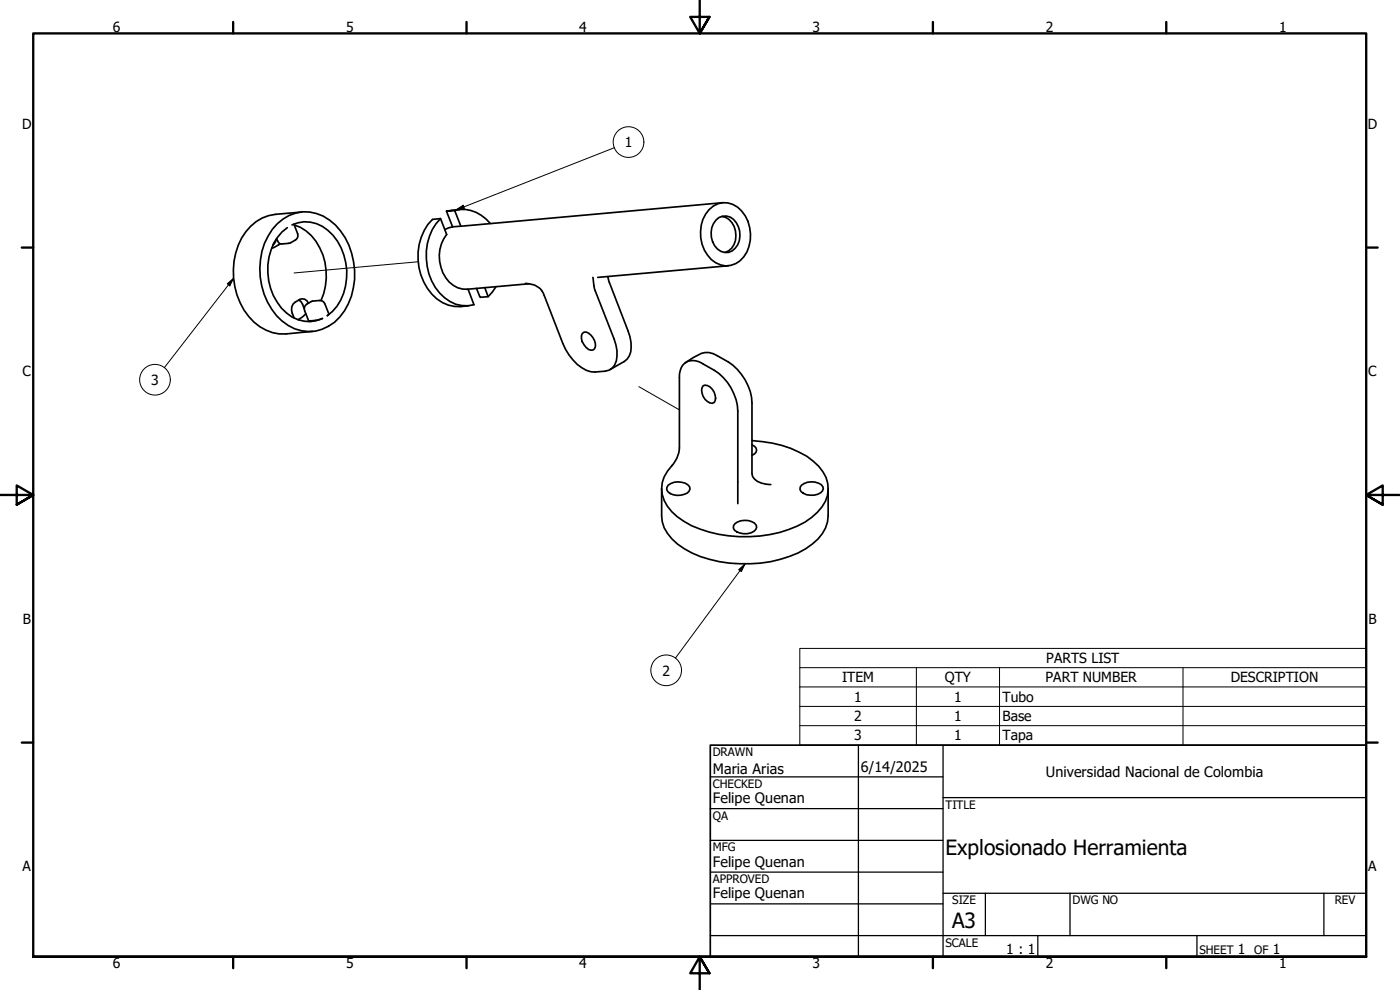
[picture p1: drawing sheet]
<svg xmlns="http://www.w3.org/2000/svg" width="420mm" height="297mm" viewBox="0 0 420 297" stroke-linecap="round" stroke-linejoin="round" font-family="sans-serif">
<!-- layer: Tweak Trail (ANSI) -->
<path d="M125.5 78.5l-37.2 3.4M191.7 116l12.2 7" fill="none" stroke="#000" stroke-width=".3"/>
<!-- layer: Visible (ANSI) -->
<g fill="none" stroke="#000" stroke-width=".51">
<path d="M82.9 71.9l-.5 1.2-.5 .4M83 71.6a1.74 1.74 0 0 0 1.5 1.6l2.8-.4M83.2 67.1a11.9 11.9 0 0 1 17.4 .4 21.3 21.3 0 0 1 1.4 27.6 12.1 12.1 0 0 1-19-.4 21.5 21.5 0 0 1-1.3-25.9zM84 73.1l-2.5 1.4M86.2 68.3a16.3 16.3 0 0 0-5 18.2 13.5 13.5 0 0 0 10.1 9.9l1.9 .1 1.8-.3 1.8-.6-1.6 .5-2.6 .2-1.2-3a1.57 1.57 0 0 1 .6-2l1.8-1 2.1-.1M87.6 67.5a10.2 10.2 0 0 1 12.3 3.1 17.5 17.5 0 0 1-.1 22.9l-1.6 1.2 .5-.5-1.2-3.1-.8-.8-.8-.1M88.2 67.2l1.1 3M88.3 67.5a14.9 14.9 0 0 1 9.6 13.6 18.3 18.3 0 0 1-1.6 9.1M88.7 72l-1.5 .8M89.3 70.2a1.49 1.49 0 0 1-.6 1.8M90.6 63.6l-7.9 .7a14.4 14.4 0 0 0-12 11.6 20.8 20.8 0 0 0 7.3 22.1 12.1 12.1 0 0 0 7.9 2.2l7.9-.8M132.2 65.6a17 17 0 0 0-.2 22.3 9.8 9.8 0 0 0 10.2 3.5l-1.7-4.7"/>
<path d="M134 63.4l1.8 4.7M135.8 68.1l-2.3 .8M136.5 63.2a10.2 10.2 0 0 1 10.6 3.8M138 62.9l-4 .5 2.5-.2 1.8 4.7M212.8 62.9a6.6 6.6 0 0 1 10.8 1.9 11 11 0 0 1-1.5 13.5 6.4 6.4 0 0 1-9.8-1.7 11.2 11.2 0 0 1 .5-13.7zM214.9 66a3.7 3.7 0 0 1 6.1 .9 5.8 5.8 0 0 1-2.4 8.8 4.8 4.8 0 0 1-5.1-4.5 6 6 0 0 1 1.4-5.2zM216.7 64.9a5.6 5.6 0 0 1 4 7.2 4.6 4.6 0 0 1-3.1 3.6M216.9 60.8l-81.1 7.3M218.6 79.7l-39.2 3.5M89.7 90l.7 .5 .9 2.1M91.8 94.2l-2.3 1.7M92.6 91a1.88 1.88 0 0 0-2.6-1.2 3.1 3.1 0 0 0-2.3 4.2l.6 1.4"/>
<path d="M145.5 86.3l1 2.7-2.4 .2-1.1-2.7M148.8 86l-2.3 3M158.7 85.1l-18.5 1.7a8 8 0 0 1-7.9-6.6 10.8 10.8 0 0 1 1.7-9.9l-1.8-4.7-2.4 .2a16.8 16.8 0 0 0 1.3 23.8 10.9 10.9 0 0 0 9.6 2.1M177.9 83.2l.7 4 5.7 14.4a8.5 8.5 0 0 1-.5 8.8 8.8 8.8 0 0 1-11.8-2.4l-1.2-1.5-1.9-3.5-5.6-14.4a4.8 4.8 0 0 0-4.2-3.4l-1.4-.2M182.5 83l.4 1.8 5.6 14.4a8.7 8.7 0 0 1-.3 8.5l-.8 .7-4.3 2.5M174.8 100.1a1.6 1.6 0 0 1 2.5 .4 3.9 3.9 0 0 1 1.1 4.1 1.63 1.63 0 0 1-2.5-.3 3.9 3.9 0 0 1-1.1-4.2zM205.6 108.9l2.4-1.6a5.9 5.9 0 0 1 7.3-.6 16.6 16.6 0 0 1 10.4 14.2v21.2a3.5 3.5 0 0 0 2.8 2.9l2.8 .4M211 115.7a3 3 0 0 1 3.6 2.9 1.69 1.69 0 0 1-.9 2.4 3.7 3.7 0 0 1-2.7-5.3zM225.7 132.2a32.2 32.2 0 0 1 18.3 6.2 9.8 9.8 0 0 1 3.7 12 18.8 18.8 0 0 1-11 8.5 40.3 40.3 0 0 1-29.2-1.2 17 17 0 0 1-8.2-7.5 9.1 9.1 0 0 1 2.4-10.5 8.6 8.6 0 0 0 2.2-5.3v-21.2a4.3 4.3 0 0 1 3.8-5l1.3 .1a17.8 17.8 0 0 1 11.9 11.6l.5 3.5v27.7M225.7 133.5a1.6 1.6 0 0 1 1.4 1.6 1.6 1.6 0 0 1-1.4 1.5M198.6 146.6v8.2a12.3 12.3 0 0 0 6.8 9.8 37.9 37.9 0 0 0 25.9 3.9 24.6 24.6 0 0 0 15.5-8.4l1-1.7 .5-1.8 .2-1.9v-8.1M200.5 145.6a4.8 4.8 0 0 1 6.4 .4 1.78 1.78 0 0 1-1.5 2.3 4.2 4.2 0 0 1-5.3-1.4z"/>
<path d="M220.5 157.1a4.8 4.8 0 0 1 6.4 .5 1.83 1.83 0 0 1-1.5 2.3 5.3 5.3 0 0 1-5-.8l-.3-.7 .1-.7zM240.5 145.6a4.8 4.8 0 0 1 6.5 .4 1.83 1.83 0 0 1-1.6 2.3 4.2 4.2 0 0 1-5.3-1.4l.1-.7z"/>
</g>
<!-- layer: Symbol (ANSI) -->
<g fill="none" stroke="#000" stroke-width=".3">
<path d="M184.4 44.3l-47.6 18.7M136.8 63l2.2-1.4 .4 .9zM68.2 85.1l1.9-1.6-1.1 2.3zM70.1 83.5l-20.8 26.8M221.7 170.9l1.9-1.7-1.1 2.3zM223.6 169.2l-20.9 28.3M240 200.3v-5.8h170v5.8M240 206.1h170M240 211.9h170M240 217.7h170M275 200.3v23.3M300 200.3v23.3"/>
<path d="M355 200.3v23.3M410 200.3h-170v5.8M410 200.3v23.3h-170v-17.5"/>
<circle cx="188.6" cy="42.6" r="4.6"/>
<circle cx="46.5" cy="113.9" r="4.6"/>
<circle cx="199.9" cy="201.1" r="4.6"/>
</g>
<!-- layer: Border (ANSI) -->
<g fill="none" stroke="#000" stroke-width=".7">
<path d="M70 6.6v3.4M140 6.6v3.4M210 0v10l-2.9-4.9h5.8l-2.9 4.9 2.9-4.9M280 6.6v3.4M350 6.6v3.4M6.5 74.3h3.5M410 74.3h3.4M0 148.5h10l-5-2.8v5.7l5-2.9-5 2.9M420 148.5h-10l5-2.8v5.7l-5-2.9 5 2.9M6.5 222.8h3.5M410 222.8h3.4M10 287.1v-277.1h400v277.1h-400h400"/>
<path d="M70 287.1v3.4M140 287.1v3.4M212.9 292l-2.9-4.9 2.9 4.9h-5.8l2.9-4.9v9.9M280 287.1v3.4M350 287.1v3.4"/>
</g>
<!-- layer: Title (ANSI) -->
<g fill="none" stroke="#000" stroke-width=".38">
<path d="M213.2 233.1h69.8M257.6 223.6v63.5M283 239.3h127M283 223.6v63.5M213.2 242.6h69.8M213.2 252.1h69.8M213.2 261.7h69.8M213.2 271.2h69.8M283 268h127M295.7 268v12.7M321.1 268v12.7M397.3 268v12.7"/>
<path d="M213.2 280.7h196.8M311.5 280.7v6.4M359.2 280.7v6.4"/>
</g>
<path d="M213.2 223.6h196.8v63.5h-196.8z" fill="none" stroke="#000" stroke-width=".51"/>
<!-- layer: Symbol (ANSI) -->
<path d="M136.8 63l2.2-1.4 .4 .9zM68.2 85.1l1.9-1.6-1.1 2.3zM221.7 170.9l1.9-1.7-1.1 2.3z" fill="#000"/>
<g font-size="6.3">
<text x="283.8" y="256.5">Explosionado Herramienta</text>
<text x="285.8" y="278.6">A3</text>
</g>
<g font-size="4.3">
<text x="213.9" y="232.2">Maria Arias</text>
<text x="258.4" y="231.6">6/14/2025</text>
<text x="313.9" y="233">Universidad Nacional de Colombia</text>
<text x="213.9" y="241">Felipe Quenan</text>
<text x="213.9" y="260">Felipe Quenan</text>
<text x="213.9" y="269.5">Felipe Quenan</text>
</g>
<g font-size="4.2">
<text x="33.8" y="9.6">6</text>
<text x="103.9" y="9.6">5</text>
<text x="173.9" y="9.6">4</text>
<text x="243.8" y="9.6">3</text>
<text x="313.9" y="9.6">2</text>
<text x="383.9" y="9.6">1</text>
<text x="6.7" y="38.7">D</text>
<text x="410.5" y="38.7">D</text>
<text x="187.5" y="44.2">1</text>
<text x="6.8" y="113">C</text>
<text x="410.7" y="113">C</text>
<text x="45.4" y="115.5">3</text>
<text x="6.9" y="187.2">B</text>
<text x="410.7" y="187.2">B</text>
<text x="198.8" y="202.7">2</text>
<text x="314" y="199">PARTS LIST</text>
<text x="252.7" y="204.8">ITEM</text>
<text x="283.6" y="204.8">QTY</text>
<text x="313.8" y="204.8">PART NUMBER</text>
<text x="369.4" y="204.8">DESCRIPTION</text>
<text x="256.3" y="210.6">1</text>
<text x="286.4" y="210.6">1</text>
<text x="300.9" y="210.6">Tubo</text>
<text x="256.3" y="216.4">2</text>
<text x="286.4" y="216.3">1</text>
<text x="300.9" y="216.3">Base</text>
<text x="256.3" y="222.2">3</text>
<text x="286.4" y="222.2">1</text>
<text x="300.9" y="222.2">Tapa</text>
<text x="6.8" y="261.4">A</text>
<text x="410.7" y="261.4">A</text>
<text x="302" y="286.3">1 : 1</text>
<text x="371.5" y="286.2">1</text>
<text x="382" y="286.2">1</text>
<text x="33.8" y="290.5">6</text>
<text x="103.9" y="290.5">5</text>
<text x="173.9" y="290.5">4</text>
<text x="243.8" y="290.5">3</text>
<text x="313.9" y="290.5">2</text>
<text x="383.9" y="290.5">1</text>
</g>
<g font-size="3.5">
<text x="213.9" y="226.9">DRAWN</text>
<text x="213.9" y="236.4">CHECKED</text>
<text x="213.9" y="245.9">QA</text>
<text x="283.8" y="242.6">TITLE</text>
<text x="213.9" y="255.4">MFG</text>
<text x="213.9" y="265">APPROVED</text>
<text x="285.8" y="271.3">SIZE</text>
<text x="321.9" y="271.3">DWG NO</text>
<text x="400.6" y="271.3">REV</text>
<text x="283.8" y="284">SCALE</text>
<text x="360" y="286.2">SHEET</text>
<text x="376.4" y="286.2">OF</text>
</g>
</svg>
